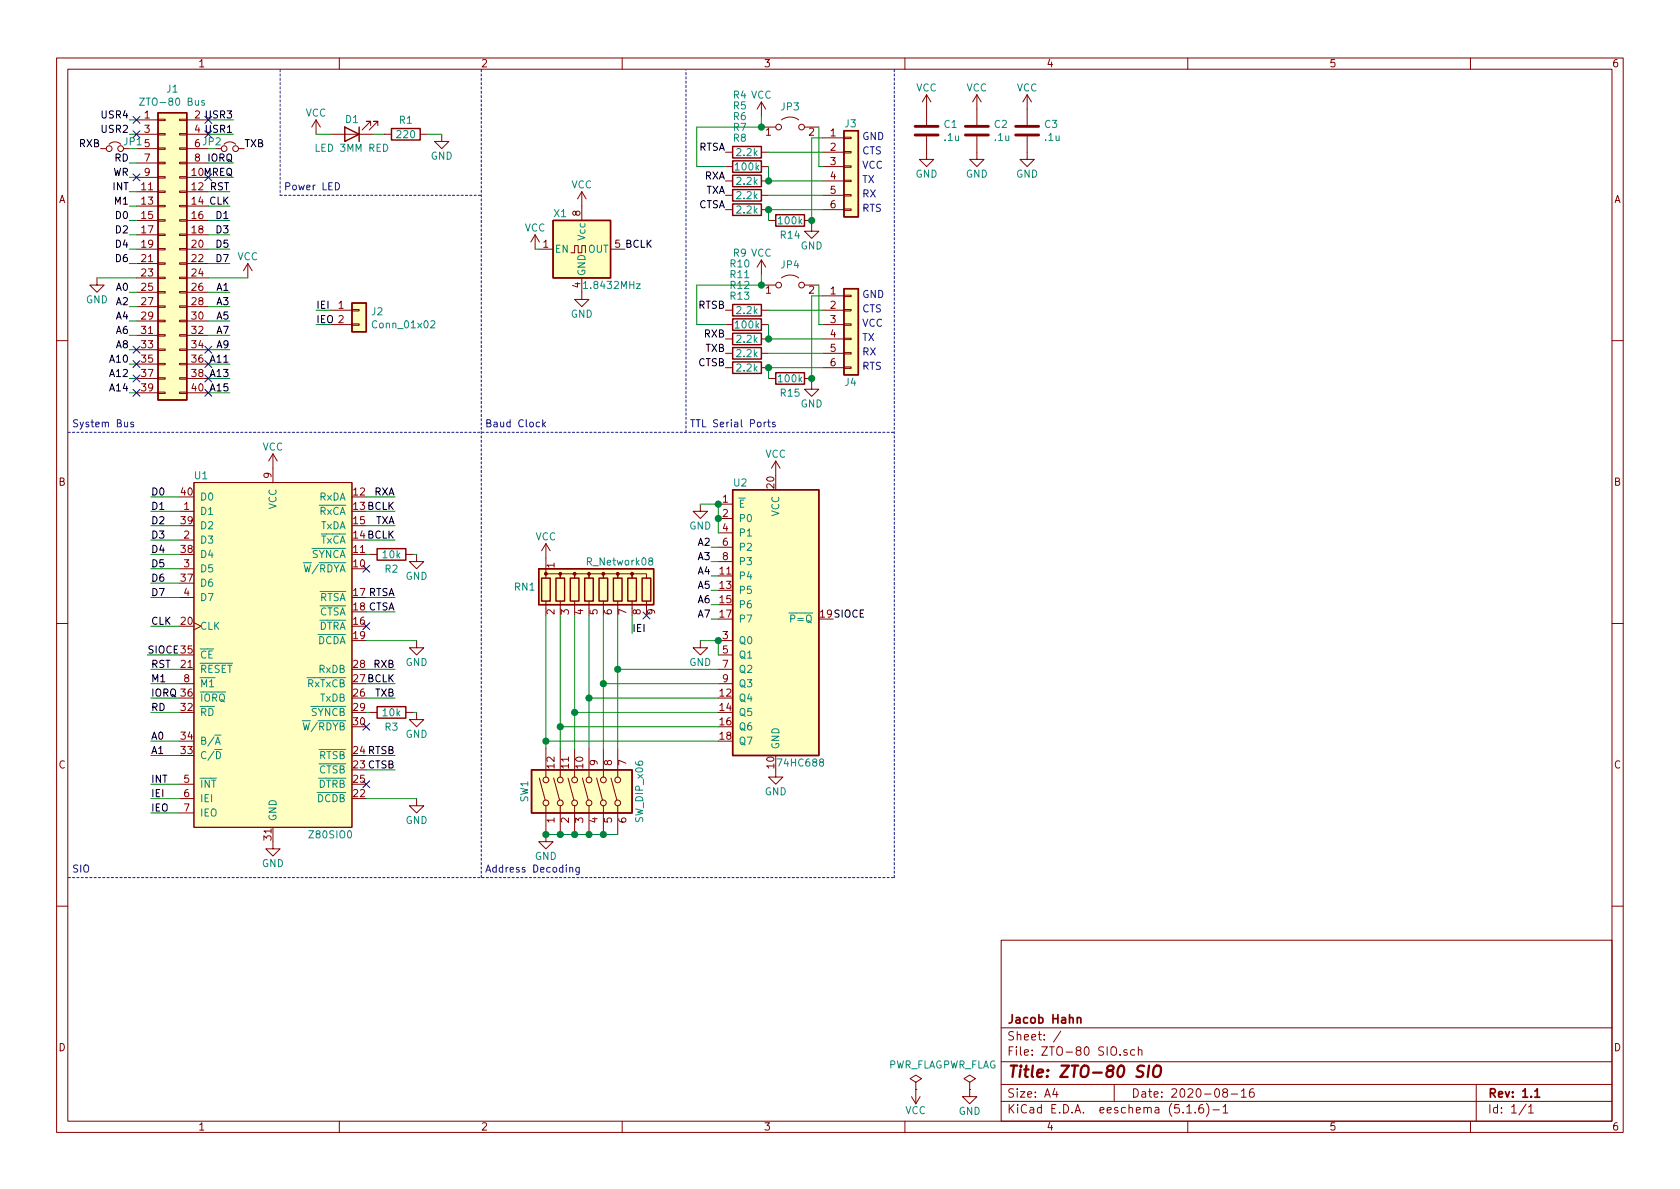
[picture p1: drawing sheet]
EESchema Schematic File Version 4
EELAYER 30 0
EELAYER END
$Descr A4 11693 8268
encoding utf-8
Sheet 1 1
Title "ZTO-80 SIO"
Date "2020-08-16"
Rev "1.1"
Comp "Jacob Hahn"
Comment1 ""
Comment2 ""
Comment3 ""
Comment4 ""
$EndDescr
$Comp
L power:PWR_FLAG #FLG01
U 1 1
P 6375 7575
F 0 "#FLG01" H 6375 7650 50  0001 C CNN
F 1 "PWR_FLAG" H 6375 7748 50  0000 C CNN
F 2 "" H 6375 7575 50  0001 C CNN
F 3 "~" H 6375 7575 50  0001 C CNN
	1    6375 7575
	1    0    0    -1  
$EndComp
$Comp
L power:VCC #PWR04
U 1 1
P 6375 7575
F 0 "#PWR04" H 6375 7425 50  0001 C CNN
F 1 "VCC" H 6375 7725 50  0000 C CNN
F 2 "" H 6375 7575 50  0001 C CNN
F 3 "" H 6375 7575 50  0001 C CNN
	1    6375 7575
	-1   0    0    1   
$EndComp
$Comp
L Connector_Generic:Conn_01x02 J2
U 1 1
P 2500 2150
F 0 "J2" H 2580 2142 50  0000 L CNN
F 1 "Conn_01x02" H 2580 2051 50  0000 L CNN
F 2 "Connector_PinHeader_2.54mm:PinHeader_1x02_P2.54mm_Horizontal" H 2500 2150 50  0001 C CNN
F 3 "~" H 2500 2150 50  0001 C CNN
	1    2500 2150
	1    0    0    -1  
$EndComp
Text Label 2200 2150 0    50   ~ 0
IEI
Text Label 2200 2250 0    50   ~ 0
IEO
Wire Wire Line
	2300 2250 2200 2250
$Comp
L Device:LED D1
U 1 1
P 2450 925
F 0 "D1" H 2450 825 50  0000 C CNN
F 1 "LED 3MM RED" H 2450 1025 50  0000 C CNN
F 2 "LED_THT:LED_D3.0mm" H 2450 925 50  0001 C CNN
F 3 "~" H 2450 925 50  0001 C CNN
	1    2450 925 
	-1   0    0    1   
$EndComp
$Comp
L power:VCC #PWR03
U 1 1
P 2200 925
F 0 "#PWR03" H 2200 775 50  0001 C CNN
F 1 "VCC" H 2200 1075 50  0000 C CNN
F 2 "" H 2200 925 50  0001 C CNN
F 3 "" H 2200 925 50  0001 C CNN
	1    2200 925 
	1    0    0    -1  
$EndComp
Wire Wire Line
	2200 925  2300 925 
$Comp
L Device:R R1
U 1 1
P 2825 925
F 0 "R1" V 2725 925 50  0000 C CNN
F 1 "220" V 2825 925 50  0000 C CNN
F 2 "Resistor_SMD:R_0805_2012Metric_Pad1.15x1.40mm_HandSolder" V 2755 925 50  0001 C CNN
F 3 "~" H 2825 925 50  0001 C CNN
	1    2825 925 
	0    1    1    0   
$EndComp
Wire Wire Line
	2600 925  2675 925 
$Comp
L power:GND #PWR06
U 1 1
P 3075 925
F 0 "#PWR06" H 3075 675 50  0001 C CNN
F 1 "GND" H 3075 775 50  0000 C CNN
F 2 "" H 3075 925 50  0001 C CNN
F 3 "" H 3075 925 50  0001 C CNN
	1    3075 925 
	1    0    0    -1  
$EndComp
Wire Wire Line
	2975 925  3075 925 
Wire Wire Line
	2200 2150 2300 2150
Wire Notes Line
	1950 475  1950 1350
Wire Notes Line
	1950 1350 3350 1350
Text Notes 1975 1325 0    50   ~ 0
Power LED
$Comp
L power:GND #PWR05
U 1 1
P 6750 7575
F 0 "#PWR05" H 6750 7325 50  0001 C CNN
F 1 "GND" H 6750 7425 50  0000 C CNN
F 2 "" H 6750 7575 50  0001 C CNN
F 3 "" H 6750 7575 50  0001 C CNN
	1    6750 7575
	1    0    0    -1  
$EndComp
$Comp
L power:PWR_FLAG #FLG02
U 1 1
P 6750 7575
F 0 "#FLG02" H 6750 7650 50  0001 C CNN
F 1 "PWR_FLAG" H 6750 7748 50  0000 C CNN
F 2 "" H 6750 7575 50  0001 C CNN
F 3 "~" H 6750 7575 50  0001 C CNN
	1    6750 7575
	1    0    0    -1  
$EndComp
Text Notes 500  2975 0    50   ~ 0
System Bus
$Comp
L power:VCC #PWR0101
U 1 1
P 1900 3250
F 0 "#PWR0101" H 1900 3100 50  0001 C CNN
F 1 "VCC" H 1900 3400 50  0000 C CNN
F 2 "" H 1900 3250 50  0001 C CNN
F 3 "" H 1900 3250 50  0001 C CNN
	1    1900 3250
	1    0    0    -1  
$EndComp
$Comp
L power:GND #PWR0102
U 1 1
P 1900 5850
F 0 "#PWR0102" H 1900 5600 50  0001 C CNN
F 1 "GND" H 1900 5700 50  0000 C CNN
F 2 "" H 1900 5850 50  0001 C CNN
F 3 "" H 1900 5850 50  0001 C CNN
	1    1900 5850
	1    0    0    -1  
$EndComp
Wire Notes Line
	3350 475  3350 6100
Text Notes 500  6075 0    50   ~ 0
SIO
$Comp
L power:GND #PWR0103
U 1 1
P 4875 3500
F 0 "#PWR0103" H 4875 3250 50  0001 C CNN
F 1 "GND" H 4875 3350 50  0000 C CNN
F 2 "" H 4875 3500 50  0001 C CNN
F 3 "" H 4875 3500 50  0001 C CNN
	1    4875 3500
	1    0    0    -1  
$EndComp
$Comp
L power:VCC #PWR0104
U 1 1
P 5400 3300
F 0 "#PWR0104" H 5400 3150 50  0001 C CNN
F 1 "VCC" H 5400 3450 50  0000 C CNN
F 2 "" H 5400 3300 50  0001 C CNN
F 3 "" H 5400 3300 50  0001 C CNN
	1    5400 3300
	1    0    0    -1  
$EndComp
$Comp
L power:GND #PWR0105
U 1 1
P 5400 5350
F 0 "#PWR0105" H 5400 5100 50  0001 C CNN
F 1 "GND" H 5400 5200 50  0000 C CNN
F 2 "" H 5400 5350 50  0001 C CNN
F 3 "" H 5400 5350 50  0001 C CNN
	1    5400 5350
	1    0    0    -1  
$EndComp
Wire Notes Line
	475  6100 6225 6100
$Comp
L Device:R_Network08 RN1
U 1 1
P 4200 4075
F 0 "RN1" H 3575 4075 50  0000 L CNN
F 1 "R_Network08" H 4075 4250 50  0000 L CNN
F 2 "Resistor_THT:R_Array_SIP9" V 4675 4075 50  0001 C CNN
F 3 "http://www.vishay.com/docs/31509/csc.pdf" H 4200 4075 50  0001 C CNN
	1    4200 4075
	1    0    0    -1  
$EndComp
$Comp
L power:VCC #PWR0106
U 1 1
P 3800 3875
F 0 "#PWR0106" H 3800 3725 50  0001 C CNN
F 1 "VCC" H 3800 4025 50  0000 C CNN
F 2 "" H 3800 3875 50  0001 C CNN
F 3 "" H 3800 3875 50  0001 C CNN
	1    3800 3875
	1    0    0    -1  
$EndComp
$Comp
L Switch:SW_DIP_x06 SW1
U 1 1
P 4100 5500
F 0 "SW1" H 4100 5950 50  0000 C CNN
F 1 "SW_DIP_x06" H 4100 5150 50  0000 C CNN
F 2 "Button_Switch_THT:SW_DIP_SPSTx06_Slide_9.78x17.42mm_W7.62mm_P2.54mm" H 4100 5500 50  0001 C CNN
F 3 "~" H 4100 5500 50  0001 C CNN
	1    4100 5500
	0    -1   -1   0   
$EndComp
Wire Wire Line
	3800 4275 3800 5150
Wire Wire Line
	5000 4950 4000 4950
Wire Wire Line
	5000 4750 4200 4750
Wire Wire Line
	3800 5150 5000 5150
Wire Wire Line
	3900 4275 3900 5050
Wire Wire Line
	3900 5050 5000 5050
Wire Wire Line
	4000 4275 4000 4950
Wire Wire Line
	4100 4275 4100 4850
Wire Wire Line
	4100 4850 5000 4850
Wire Wire Line
	4200 4275 4200 4750
Wire Wire Line
	4300 4275 4300 4650
Wire Wire Line
	4300 4650 5000 4650
NoConn ~ 4500 4275
$Comp
L power:GND #PWR0107
U 1 1
P 3800 5800
F 0 "#PWR0107" H 3800 5550 50  0001 C CNN
F 1 "GND" H 3800 5650 50  0000 C CNN
F 2 "" H 3800 5800 50  0001 C CNN
F 3 "" H 3800 5800 50  0001 C CNN
	1    3800 5800
	1    0    0    -1  
$EndComp
Wire Wire Line
	3900 5800 3800 5800
Connection ~ 3800 5800
Connection ~ 3900 5800
Wire Wire Line
	3900 5800 4000 5800
Connection ~ 4000 5800
Wire Wire Line
	4000 5800 4100 5800
Connection ~ 4100 5800
Wire Wire Line
	4100 5800 4200 5800
Connection ~ 4200 5800
Wire Wire Line
	4200 5800 4300 5800
Wire Wire Line
	3800 5200 3800 5150
Connection ~ 3800 5150
Wire Wire Line
	3900 5200 3900 5050
Connection ~ 3900 5050
Wire Wire Line
	4000 5200 4000 4950
Connection ~ 4000 4950
Wire Wire Line
	4100 5200 4100 4850
Connection ~ 4100 4850
Wire Wire Line
	4200 4750 4200 5200
Connection ~ 4200 4750
Wire Wire Line
	4300 5200 4300 4650
Connection ~ 4300 4650
Wire Wire Line
	5000 4450 4875 4450
Wire Notes Line
	475  3000 6225 3000
Text Label 4400 4400 0    50   ~ 0
IEI
Wire Wire Line
	4400 4275 4400 4400
Text Label 5800 4300 0    50   ~ 0
SIOCE
Text Notes 3375 6075 0    50   ~ 0
Address Decoding
$Comp
L power:GND #PWR0108
U 1 1
P 4875 4450
F 0 "#PWR0108" H 4875 4200 50  0001 C CNN
F 1 "GND" H 4875 4300 50  0000 C CNN
F 2 "" H 4875 4450 50  0001 C CNN
F 3 "" H 4875 4450 50  0001 C CNN
	1    4875 4450
	1    0    0    -1  
$EndComp
Wire Wire Line
	5000 3500 4875 3500
Text Label 4950 3800 2    50   ~ 0
A2
Text Label 4950 3900 2    50   ~ 0
A3
Text Label 4950 4000 2    50   ~ 0
A4
Text Label 4950 4100 2    50   ~ 0
A5
Text Label 4950 4200 2    50   ~ 0
A6
Text Label 4950 4300 2    50   ~ 0
A7
Wire Wire Line
	5000 4550 5000 4450
Connection ~ 5000 4450
$Comp
L 74HCxx:74HC688 U2
U 1 1
P 5400 4300
F 0 "U2" H 5100 5250 50  0000 L CNN
F 1 "74HC688" H 5400 3300 50  0000 L CNN
F 2 "Package_DIP:DIP-20_W7.62mm" H 5000 5200 50  0001 C CNN
F 3 "https://assets.nexperia.com/documents/data-sheet/74HC688.pdf" H 5000 5200 50  0001 C CNN
	1    5400 4300
	1    0    0    -1  
$EndComp
Wire Wire Line
	4950 3800 5000 3800
Wire Wire Line
	4950 3900 5000 3900
Wire Wire Line
	4950 4000 5000 4000
Wire Wire Line
	4950 4100 5000 4100
Wire Wire Line
	4950 4200 5000 4200
Wire Wire Line
	4950 4300 5000 4300
NoConn ~ 2550 3950
Wire Wire Line
	2550 3850 2575 3850
$Comp
L power:GND #PWR0109
U 1 1
P 2900 3850
F 0 "#PWR0109" H 2900 3600 50  0001 C CNN
F 1 "GND" H 2900 3700 50  0000 C CNN
F 2 "" H 2900 3850 50  0001 C CNN
F 3 "" H 2900 3850 50  0001 C CNN
	1    2900 3850
	1    0    0    -1  
$EndComp
Wire Wire Line
	2875 3850 2900 3850
NoConn ~ 2550 5050
Wire Wire Line
	2550 4950 2575 4950
$Comp
L power:GND #PWR0110
U 1 1
P 2900 4950
F 0 "#PWR0110" H 2900 4700 50  0001 C CNN
F 1 "GND" H 2900 4800 50  0000 C CNN
F 2 "" H 2900 4950 50  0001 C CNN
F 3 "" H 2900 4950 50  0001 C CNN
	1    2900 4950
	1    0    0    -1  
$EndComp
Wire Wire Line
	2875 4950 2900 4950
Text Label 2750 4150 2    50   ~ 0
RTSA
Text Label 2750 4250 2    50   ~ 0
CTSA
$Comp
L Z80_Peripherals:Z80SIO0 U1
U 1 1
P 1900 4550
F 0 "U1" H 1400 5800 50  0000 C CNN
F 1 "Z80SIO0" H 2300 3300 50  0000 C CNN
F 2 "Package_DIP:DIP-40_W15.24mm" H 1900 2800 50  0001 C CNN
F 3 "" H 1250 5750 50  0001 C CNN
	1    1900 4550
	1    0    0    -1  
$EndComp
Wire Wire Line
	2550 4250 2750 4250
Wire Wire Line
	2550 4150 2750 4150
Text Label 2750 3450 2    50   ~ 0
RXA
Text Label 2750 3550 2    50   ~ 0
BCLK
Text Label 2750 3650 2    50   ~ 0
TXA
Text Label 2750 3750 2    50   ~ 0
BCLK
Wire Wire Line
	2550 3450 2750 3450
Wire Wire Line
	2750 3550 2550 3550
Wire Wire Line
	2750 3650 2550 3650
Wire Wire Line
	2750 3750 2550 3750
NoConn ~ 2550 4350
$Comp
L power:GND #PWR0111
U 1 1
P 2900 4450
F 0 "#PWR0111" H 2900 4200 50  0001 C CNN
F 1 "GND" H 2900 4300 50  0000 C CNN
F 2 "" H 2900 4450 50  0001 C CNN
F 3 "" H 2900 4450 50  0001 C CNN
	1    2900 4450
	1    0    0    -1  
$EndComp
Wire Wire Line
	2550 4450 2900 4450
Text Label 2750 4650 2    50   ~ 0
RXB
Wire Wire Line
	2550 4650 2750 4650
Text Label 2750 4750 2    50   ~ 0
BCLK
Wire Wire Line
	2550 4750 2750 4750
Text Label 2750 4850 2    50   ~ 0
TXB
Wire Wire Line
	2550 4850 2750 4850
Text Label 2750 5250 2    50   ~ 0
RTSB
Text Label 2750 5350 2    50   ~ 0
CTSB
Wire Wire Line
	2550 5250 2750 5250
Wire Wire Line
	2750 5350 2550 5350
NoConn ~ 2550 5450
$Comp
L power:GND #PWR0112
U 1 1
P 2900 5550
F 0 "#PWR0112" H 2900 5300 50  0001 C CNN
F 1 "GND" H 2900 5400 50  0000 C CNN
F 2 "" H 2900 5550 50  0001 C CNN
F 3 "" H 2900 5550 50  0001 C CNN
	1    2900 5550
	1    0    0    -1  
$EndComp
Wire Wire Line
	2550 5550 2900 5550
Text Label 1050 3450 0    50   ~ 0
D0
Text Label 1050 3550 0    50   ~ 0
D1
Text Label 1050 3650 0    50   ~ 0
D2
Text Label 1050 3750 0    50   ~ 0
D3
Text Label 1050 3850 0    50   ~ 0
D4
Text Label 1050 3950 0    50   ~ 0
D5
Text Label 1050 4050 0    50   ~ 0
D6
Text Label 1050 4150 0    50   ~ 0
D7
Wire Wire Line
	1050 3450 1250 3450
Wire Wire Line
	1050 3550 1250 3550
Wire Wire Line
	1050 3650 1250 3650
Wire Wire Line
	1050 3750 1250 3750
Wire Wire Line
	1050 3850 1250 3850
Wire Wire Line
	1050 3950 1250 3950
Wire Wire Line
	1050 4050 1250 4050
Wire Wire Line
	1050 4150 1250 4150
Text Label 1050 4350 0    50   ~ 0
CLK
Wire Wire Line
	1050 4350 1250 4350
Text Label 1025 4550 0    50   ~ 0
SIOCE
Wire Wire Line
	1025 4550 1250 4550
Text Label 1050 4650 0    50   ~ 0
RST
Wire Wire Line
	1050 4650 1250 4650
Text Label 1050 4750 0    50   ~ 0
M1
Text Label 1050 4850 0    50   ~ 0
IORQ
Text Label 1050 4950 0    50   ~ 0
RD
Text Label 1050 5150 0    50   ~ 0
A0
Text Label 1050 5250 0    50   ~ 0
A1
Text Label 1050 5450 0    50   ~ 0
INT
Wire Wire Line
	1050 4750 1250 4750
Wire Wire Line
	1250 4850 1050 4850
Wire Wire Line
	1050 4950 1250 4950
Wire Wire Line
	1050 5150 1250 5150
Wire Wire Line
	1250 5250 1050 5250
Wire Wire Line
	1050 5450 1250 5450
Wire Wire Line
	5000 3700 5000 3600
Connection ~ 5000 3500
Connection ~ 5000 3600
Wire Wire Line
	5000 3600 5000 3500
Text Label 1050 5550 0    50   ~ 0
IEI
Text Label 1050 5650 0    50   ~ 0
IEO
Wire Wire Line
	1050 5650 1250 5650
Wire Wire Line
	1250 5550 1050 5550
$Comp
L power:GND #PWR0113
U 1 1
P 5650 2650
F 0 "#PWR0113" H 5650 2400 50  0001 C CNN
F 1 "GND" H 5650 2500 50  0000 C CNN
F 2 "" H 5650 2650 50  0001 C CNN
F 3 "" H 5650 2650 50  0001 C CNN
	1    5650 2650
	1    0    0    -1  
$EndComp
Wire Wire Line
	5650 2050 5650 2625
Connection ~ 5650 2625
Wire Wire Line
	5350 2550 5350 2625
Wire Wire Line
	5350 2550 5725 2550
$Comp
L Device:R R13
U 1 1
P 5200 2550
F 0 "R13" V 4700 2500 50  0000 C CNN
F 1 "2.2k" V 5200 2550 50  0000 C CNN
F 2 "Resistor_SMD:R_0805_2012Metric_Pad1.15x1.40mm_HandSolder" V 5130 2550 50  0001 C CNN
F 3 "~" H 5200 2550 50  0001 C CNN
	1    5200 2550
	0    1    1    0   
$EndComp
Connection ~ 5350 2550
$Comp
L Device:R R15
U 1 1
P 5500 2625
F 0 "R15" V 5600 2625 50  0000 C CNN
F 1 "100k" V 5500 2625 50  0000 C CNN
F 2 "Resistor_SMD:R_0805_2012Metric_Pad1.15x1.40mm_HandSolder" V 5430 2625 50  0001 C CNN
F 3 "~" H 5500 2625 50  0001 C CNN
	1    5500 2625
	0    1    1    0   
$EndComp
$Comp
L Device:R R12
U 1 1
P 5200 2450
F 0 "R12" V 4725 2400 50  0000 C CNN
F 1 "2.2k" V 5200 2450 50  0000 C CNN
F 2 "Resistor_SMD:R_0805_2012Metric_Pad1.15x1.40mm_HandSolder" V 5130 2450 50  0001 C CNN
F 3 "~" H 5200 2450 50  0001 C CNN
	1    5200 2450
	0    1    1    0   
$EndComp
$Comp
L Device:R R11
U 1 1
P 5200 2350
F 0 "R11" V 4750 2300 50  0000 C CNN
F 1 "2.2k" V 5200 2350 50  0000 C CNN
F 2 "Resistor_SMD:R_0805_2012Metric_Pad1.15x1.40mm_HandSolder" V 5130 2350 50  0001 C CNN
F 3 "~" H 5200 2350 50  0001 C CNN
	1    5200 2350
	0    1    1    0   
$EndComp
$Comp
L Device:R R9
U 1 1
P 5200 2150
F 0 "R9" V 4800 2100 50  0000 C CNN
F 1 "2.2k" V 5200 2150 50  0000 C CNN
F 2 "Resistor_SMD:R_0805_2012Metric_Pad1.15x1.40mm_HandSolder" V 5130 2150 50  0001 C CNN
F 3 "~" H 5200 2150 50  0001 C CNN
	1    5200 2150
	0    1    1    0   
$EndComp
Wire Wire Line
	5725 2450 5350 2450
Text Label 5050 2550 2    50   ~ 0
CTSB
Text Label 5050 2450 2    50   ~ 0
TXB
Wire Wire Line
	5350 2350 5725 2350
Text Label 5050 2350 2    50   ~ 0
RXB
Text Label 5050 2150 2    50   ~ 0
RTSB
$Comp
L power:VCC #PWR0114
U 1 1
P 5300 1900
F 0 "#PWR0114" H 5300 1750 50  0001 C CNN
F 1 "VCC" H 5300 2050 50  0000 C CNN
F 2 "" H 5300 1900 50  0001 C CNN
F 3 "" H 5300 1900 50  0001 C CNN
	1    5300 1900
	1    0    0    -1  
$EndComp
Wire Wire Line
	5650 2650 5650 2625
Wire Wire Line
	5725 2250 5700 2250
$Comp
L Device:R R10
U 1 1
P 5200 2250
F 0 "R10" V 4775 2200 50  0000 C CNN
F 1 "100k" V 5200 2250 50  0000 C CNN
F 2 "Resistor_SMD:R_0805_2012Metric_Pad1.15x1.40mm_HandSolder" V 5130 2250 50  0001 C CNN
F 3 "~" H 5200 2250 50  0001 C CNN
	1    5200 2250
	0    1    1    0   
$EndComp
Wire Wire Line
	5350 2350 5350 2250
Connection ~ 5350 2350
Wire Wire Line
	5050 2250 4850 2250
Wire Wire Line
	4850 2250 4850 1975
Wire Wire Line
	4850 1975 5300 1975
Text Notes 6000 2275 0    50   ~ 0
VCC
Text Notes 6000 2375 0    50   ~ 0
TX
Text Notes 6000 2475 0    50   ~ 0
RX
Text Notes 6000 2575 0    50   ~ 0
RTS
Wire Wire Line
	5300 1900 5300 1975
Connection ~ 5300 1975
Text Notes 6000 2175 0    50   ~ 0
CTS
Text Notes 6000 2075 0    50   ~ 0
GND
Wire Wire Line
	5700 2250 5700 1975
Wire Wire Line
	5725 2150 5350 2150
$Comp
L Jumper:Jumper_2_Open JP4
U 1 1
P 5500 1975
F 0 "JP4" H 5500 2118 50  0000 C CNN
F 1 "Jumper_2_Open" H 5500 2119 50  0001 C CNN
F 2 "Connector_PinHeader_2.54mm:PinHeader_1x02_P2.54mm_Vertical" H 5500 1975 50  0001 C CNN
F 3 "~" H 5500 1975 50  0001 C CNN
	1    5500 1975
	1    0    0    -1  
$EndComp
Wire Wire Line
	5650 2050 5725 2050
$Comp
L Connector_Generic:Conn_01x06 J4
U 1 1
P 5925 2250
F 0 "J4" H 5875 1850 50  0000 L CNN
F 1 "SIOHDR" H 6005 2151 50  0001 L CNN
F 2 "Connector_PinHeader_2.54mm:PinHeader_1x06_P2.54mm_Horizontal" H 5925 2250 50  0001 C CNN
F 3 "~" H 5925 2250 50  0001 C CNN
	1    5925 2250
	1    0    0    -1  
$EndComp
Wire Wire Line
	5300 800  5300 875 
Text Notes 6000 1475 0    50   ~ 0
RTS
Text Notes 6000 1375 0    50   ~ 0
RX
Text Notes 6000 1275 0    50   ~ 0
TX
Text Notes 6000 1175 0    50   ~ 0
VCC
Text Notes 6000 1075 0    50   ~ 0
CTS
Text Notes 6000 975  0    50   ~ 0
GND
Connection ~ 5300 875 
Wire Wire Line
	4850 875  5300 875 
Wire Wire Line
	4850 1150 4850 875 
Wire Wire Line
	5050 1150 4850 1150
Connection ~ 5350 1250
Wire Wire Line
	5350 1250 5350 1150
$Comp
L Device:R R5
U 1 1
P 5200 1150
F 0 "R5" V 4775 1100 50  0000 C CNN
F 1 "100k" V 5200 1150 50  0000 C CNN
F 2 "Resistor_SMD:R_0805_2012Metric_Pad1.15x1.40mm_HandSolder" V 5130 1150 50  0001 C CNN
F 3 "~" H 5200 1150 50  0001 C CNN
	1    5200 1150
	0    1    1    0   
$EndComp
Wire Wire Line
	5700 1150 5700 875 
Wire Wire Line
	5725 1150 5700 1150
Wire Wire Line
	5725 1050 5350 1050
$Comp
L Jumper:Jumper_2_Open JP3
U 1 1
P 5500 875
F 0 "JP3" H 5500 1018 50  0000 C CNN
F 1 "Jumper_2_Open" H 5500 1019 50  0001 C CNN
F 2 "Connector_PinHeader_2.54mm:PinHeader_1x02_P2.54mm_Vertical" H 5500 875 50  0001 C CNN
F 3 "~" H 5500 875 50  0001 C CNN
	1    5500 875 
	1    0    0    -1  
$EndComp
$Comp
L power:VCC #PWR0115
U 1 1
P 5300 800
F 0 "#PWR0115" H 5300 650 50  0001 C CNN
F 1 "VCC" H 5300 950 50  0000 C CNN
F 2 "" H 5300 800 50  0001 C CNN
F 3 "" H 5300 800 50  0001 C CNN
	1    5300 800 
	1    0    0    -1  
$EndComp
Wire Wire Line
	5650 950  5725 950 
Text Label 5050 1050 2    50   ~ 0
RTSA
Text Label 5050 1250 2    50   ~ 0
RXA
Wire Wire Line
	5350 1250 5725 1250
Text Label 5050 1350 2    50   ~ 0
TXA
Text Label 5050 1450 2    50   ~ 0
CTSA
Wire Wire Line
	5725 1350 5350 1350
$Comp
L Device:R R4
U 1 1
P 5200 1050
F 0 "R4" V 4800 1000 50  0000 C CNN
F 1 "2.2k" V 5200 1050 50  0000 C CNN
F 2 "Resistor_SMD:R_0805_2012Metric_Pad1.15x1.40mm_HandSolder" V 5130 1050 50  0001 C CNN
F 3 "~" H 5200 1050 50  0001 C CNN
	1    5200 1050
	0    1    1    0   
$EndComp
$Comp
L Device:R R6
U 1 1
P 5200 1250
F 0 "R6" V 4750 1200 50  0000 C CNN
F 1 "2.2k" V 5200 1250 50  0000 C CNN
F 2 "Resistor_SMD:R_0805_2012Metric_Pad1.15x1.40mm_HandSolder" V 5130 1250 50  0001 C CNN
F 3 "~" H 5200 1250 50  0001 C CNN
	1    5200 1250
	0    1    1    0   
$EndComp
$Comp
L Device:R R7
U 1 1
P 5200 1350
F 0 "R7" V 4725 1300 50  0000 C CNN
F 1 "2.2k" V 5200 1350 50  0000 C CNN
F 2 "Resistor_SMD:R_0805_2012Metric_Pad1.15x1.40mm_HandSolder" V 5130 1350 50  0001 C CNN
F 3 "~" H 5200 1350 50  0001 C CNN
	1    5200 1350
	0    1    1    0   
$EndComp
$Comp
L Device:R R14
U 1 1
P 5500 1525
F 0 "R14" V 5600 1525 50  0000 C CNN
F 1 "100k" V 5500 1525 50  0000 C CNN
F 2 "Resistor_SMD:R_0805_2012Metric_Pad1.15x1.40mm_HandSolder" V 5430 1525 50  0001 C CNN
F 3 "~" H 5500 1525 50  0001 C CNN
	1    5500 1525
	0    1    1    0   
$EndComp
Connection ~ 5350 1450
$Comp
L Device:R R8
U 1 1
P 5200 1450
F 0 "R8" V 4700 1400 50  0000 C CNN
F 1 "2.2k" V 5200 1450 50  0000 C CNN
F 2 "Resistor_SMD:R_0805_2012Metric_Pad1.15x1.40mm_HandSolder" V 5130 1450 50  0001 C CNN
F 3 "~" H 5200 1450 50  0001 C CNN
	1    5200 1450
	0    1    1    0   
$EndComp
Wire Wire Line
	5350 1450 5725 1450
Wire Wire Line
	5350 1450 5350 1525
$Comp
L power:GND #PWR0116
U 1 1
P 5650 1550
F 0 "#PWR0116" H 5650 1300 50  0001 C CNN
F 1 "GND" H 5650 1400 50  0000 C CNN
F 2 "" H 5650 1550 50  0001 C CNN
F 3 "" H 5650 1550 50  0001 C CNN
	1    5650 1550
	1    0    0    -1  
$EndComp
$Comp
L Connector_Generic:Conn_01x06 J3
U 1 1
P 5925 1150
F 0 "J3" H 5875 1450 50  0000 L CNN
F 1 "SIOHDR" H 6005 1051 50  0001 L CNN
F 2 "Connector_PinHeader_2.54mm:PinHeader_1x06_P2.54mm_Horizontal" H 5925 1150 50  0001 C CNN
F 3 "~" H 5925 1150 50  0001 C CNN
	1    5925 1150
	1    0    0    -1  
$EndComp
Wire Wire Line
	5650 950  5650 1525
Connection ~ 5650 1525
Wire Wire Line
	5650 1525 5650 1550
Wire Notes Line
	6225 475  6225 6100
$Comp
L power:VCC #PWR0117
U 1 1
P 3725 1725
F 0 "#PWR0117" H 3725 1575 50  0001 C CNN
F 1 "VCC" H 3725 1875 50  0000 C CNN
F 2 "" H 3725 1725 50  0001 C CNN
F 3 "" H 3725 1725 50  0001 C CNN
	1    3725 1725
	1    0    0    -1  
$EndComp
$Comp
L power:VCC #PWR0118
U 1 1
P 4050 1425
F 0 "#PWR0118" H 4050 1275 50  0001 C CNN
F 1 "VCC" H 4050 1575 50  0000 C CNN
F 2 "" H 4050 1425 50  0001 C CNN
F 3 "" H 4050 1425 50  0001 C CNN
	1    4050 1425
	1    0    0    -1  
$EndComp
Wire Wire Line
	3725 1725 3750 1725
$Comp
L power:GND #PWR0119
U 1 1
P 4050 2025
F 0 "#PWR0119" H 4050 1775 50  0001 C CNN
F 1 "GND" H 4050 1875 50  0000 C CNN
F 2 "" H 4050 2025 50  0001 C CNN
F 3 "" H 4050 2025 50  0001 C CNN
	1    4050 2025
	1    0    0    -1  
$EndComp
Wire Notes Line
	4775 3000 4775 475 
$Comp
L Device:C C1
U 1 1
P 6450 900
F 0 "C1" H 6565 946 50  0000 L CNN
F 1 ".1u" H 6565 855 50  0000 L CNN
F 2 "Capacitor_SMD:C_0805_2012Metric_Pad1.15x1.40mm_HandSolder" H 6488 750 50  0001 C CNN
F 3 "~" H 6450 900 50  0001 C CNN
	1    6450 900 
	1    0    0    -1  
$EndComp
$Comp
L Device:C C2
U 1 1
P 6800 900
F 0 "C2" H 6915 946 50  0000 L CNN
F 1 ".1u" H 6915 855 50  0000 L CNN
F 2 "Capacitor_SMD:C_0805_2012Metric_Pad1.15x1.40mm_HandSolder" H 6838 750 50  0001 C CNN
F 3 "~" H 6800 900 50  0001 C CNN
	1    6800 900 
	1    0    0    -1  
$EndComp
$Comp
L power:VCC #PWR0120
U 1 1
P 6450 750
F 0 "#PWR0120" H 6450 600 50  0001 C CNN
F 1 "VCC" H 6450 900 50  0000 C CNN
F 2 "" H 6450 750 50  0001 C CNN
F 3 "" H 6450 750 50  0001 C CNN
	1    6450 750 
	1    0    0    -1  
$EndComp
$Comp
L power:VCC #PWR0121
U 1 1
P 6800 750
F 0 "#PWR0121" H 6800 600 50  0001 C CNN
F 1 "VCC" H 6800 900 50  0000 C CNN
F 2 "" H 6800 750 50  0001 C CNN
F 3 "" H 6800 750 50  0001 C CNN
	1    6800 750 
	1    0    0    -1  
$EndComp
$Comp
L power:GND #PWR0122
U 1 1
P 6450 1050
F 0 "#PWR0122" H 6450 800 50  0001 C CNN
F 1 "GND" H 6450 900 50  0000 C CNN
F 2 "" H 6450 1050 50  0001 C CNN
F 3 "" H 6450 1050 50  0001 C CNN
	1    6450 1050
	1    0    0    -1  
$EndComp
$Comp
L power:GND #PWR0123
U 1 1
P 6800 1050
F 0 "#PWR0123" H 6800 800 50  0001 C CNN
F 1 "GND" H 6800 900 50  0000 C CNN
F 2 "" H 6800 1050 50  0001 C CNN
F 3 "" H 6800 1050 50  0001 C CNN
	1    6800 1050
	1    0    0    -1  
$EndComp
$Comp
L Device:C C3
U 1 1
P 7150 900
F 0 "C3" H 7265 946 50  0000 L CNN
F 1 ".1u" H 7265 855 50  0000 L CNN
F 2 "Capacitor_SMD:C_0805_2012Metric_Pad1.15x1.40mm_HandSolder" H 7188 750 50  0001 C CNN
F 3 "~" H 7150 900 50  0001 C CNN
	1    7150 900 
	1    0    0    -1  
$EndComp
$Comp
L power:VCC #PWR0124
U 1 1
P 7150 750
F 0 "#PWR0124" H 7150 600 50  0001 C CNN
F 1 "VCC" H 7150 900 50  0000 C CNN
F 2 "" H 7150 750 50  0001 C CNN
F 3 "" H 7150 750 50  0001 C CNN
	1    7150 750 
	1    0    0    -1  
$EndComp
$Comp
L power:GND #PWR0125
U 1 1
P 7150 1050
F 0 "#PWR0125" H 7150 800 50  0001 C CNN
F 1 "GND" H 7150 900 50  0000 C CNN
F 2 "" H 7150 1050 50  0001 C CNN
F 3 "" H 7150 1050 50  0001 C CNN
	1    7150 1050
	1    0    0    -1  
$EndComp
Text Notes 3375 2975 0    50   ~ 0
Baud Clock
Text Notes 4800 2975 0    50   ~ 0
TTL Serial Ports
Wire Wire Line
	1625 925  1450 925 
Wire Wire Line
	1625 825  1450 825 
Wire Wire Line
	1450 2725 1600 2725
Wire Wire Line
	1450 2625 1600 2625
Wire Wire Line
	1450 2525 1600 2525
Wire Wire Line
	1450 2425 1600 2425
Wire Wire Line
	1450 2325 1600 2325
Wire Wire Line
	1450 2225 1600 2225
Wire Wire Line
	1450 2125 1600 2125
Wire Wire Line
	1450 2025 1600 2025
Wire Wire Line
	1450 1825 1600 1825
Wire Wire Line
	1450 1725 1600 1725
Wire Wire Line
	1450 1625 1600 1625
Wire Wire Line
	1450 1525 1600 1525
Wire Wire Line
	1450 1425 1600 1425
Wire Wire Line
	1450 1325 1600 1325
Text Label 900  2025 2    50   ~ 0
A0
Text Label 1600 2025 2    50   ~ 0
A1
Text Label 900  2125 2    50   ~ 0
A2
Text Label 1600 2125 2    50   ~ 0
A3
Text Label 900  2225 2    50   ~ 0
A4
Text Label 1600 2225 2    50   ~ 0
A5
Text Label 900  2325 2    50   ~ 0
A6
Text Label 1600 2325 2    50   ~ 0
A7
Text Label 900  2425 2    50   ~ 0
A8
Text Label 1600 2425 2    50   ~ 0
A9
Text Label 900  2525 2    50   ~ 0
A10
Text Label 1600 2525 2    50   ~ 0
A11
Text Label 900  2625 2    50   ~ 0
A12
Text Label 1600 2625 2    50   ~ 0
A13
Text Label 900  2725 2    50   ~ 0
A14
Text Label 1600 2725 2    50   ~ 0
A15
$Comp
L power:VCC #PWR02
U 1 1
P 1725 1925
F 0 "#PWR02" H 1725 1775 50  0001 C CNN
F 1 "VCC" H 1725 2075 50  0000 C CNN
F 2 "" H 1725 1925 50  0001 C CNN
F 3 "" H 1725 1925 50  0001 C CNN
	1    1725 1925
	1    0    0    -1  
$EndComp
Wire Wire Line
	1725 1925 1450 1925
$Comp
L power:GND #PWR01
U 1 1
P 675 1925
F 0 "#PWR01" H 675 1675 50  0001 C CNN
F 1 "GND" H 675 1775 50  0000 C CNN
F 2 "" H 675 1925 50  0001 C CNN
F 3 "" H 675 1925 50  0001 C CNN
	1    675  1925
	1    0    0    -1  
$EndComp
Wire Wire Line
	950  2725 900  2725
Wire Wire Line
	950  2625 900  2625
Wire Wire Line
	950  2525 900  2525
Wire Wire Line
	950  2425 900  2425
Wire Wire Line
	950  2325 900  2325
Wire Wire Line
	950  2225 900  2225
Wire Wire Line
	950  2125 900  2125
Wire Wire Line
	950  2025 900  2025
Wire Wire Line
	950  1825 900  1825
Wire Wire Line
	950  1725 900  1725
Wire Wire Line
	950  1625 900  1625
Wire Wire Line
	950  1525 900  1525
Wire Wire Line
	950  1425 900  1425
Wire Wire Line
	950  1325 900  1325
Wire Wire Line
	950  1225 900  1225
Wire Wire Line
	950  1125 900  1125
Wire Wire Line
	950  1025 900  1025
Wire Wire Line
	950  925  900  925 
Wire Wire Line
	950  825  900  825 
Wire Wire Line
	950  1925 675  1925
Text Label 1600 1525 2    50   ~ 0
D1
Text Label 900  1625 2    50   ~ 0
D2
Text Label 1600 1625 2    50   ~ 0
D3
Text Label 900  1725 2    50   ~ 0
D4
Text Label 900  1825 2    50   ~ 0
D6
Text Label 1600 1825 2    50   ~ 0
D7
Text Label 900  1525 2    50   ~ 0
D0
Text Label 1600 1725 2    50   ~ 0
D5
Text Label 1600 1425 2    50   ~ 0
CLK
Text Label 900  1425 2    50   ~ 0
M1
Text Label 1600 1325 2    50   ~ 0
RST
Text Label 900  1325 2    50   ~ 0
INT
Text Label 1625 1225 2    50   ~ 0
MREQ
Wire Wire Line
	1625 1225 1450 1225
Text Label 900  1225 2    50   ~ 0
WR
Text Label 1625 1125 2    50   ~ 0
IORQ
Wire Wire Line
	1625 1125 1450 1125
Text Label 900  1125 2    50   ~ 0
RD
Text Label 1700 1025 0    50   ~ 0
TXB
Text Label 700  1025 2    50   ~ 0
RXB
Text Label 900  925  2    50   ~ 0
USR2
Text Label 1625 825  2    50   ~ 0
USR3
Text Label 900  825  2    50   ~ 0
USR4
Text Label 1625 925  2    50   ~ 0
USR1
$Comp
L Connector_Generic:Conn_02x20_Odd_Even J1
U 1 1
P 1150 1725
F 0 "J1" H 1200 2842 50  0000 C CNN
F 1 "ZTO-80 Bus" H 1200 2751 50  0000 C CNN
F 2 "Connector_PinHeader_2.54mm:PinHeader_2x20_P2.54mm_Horizontal" H 1150 1725 50  0001 C CNN
F 3 "~" H 1150 1725 50  0001 C CNN
	1    1150 1725
	1    0    0    -1  
$EndComp
$Comp
L Device:Jumper_NC_Small JP1
U 1 1
P 800 1025
F 0 "JP1" H 925 1075 50  0000 C CNN
F 1 "Jumper_NC_Small" H 800 1146 50  0001 C CNN
F 2 "Connector_PinHeader_2.54mm:PinHeader_1x02_P2.54mm_Vertical" H 800 1025 50  0001 C CNN
F 3 "~" H 800 1025 50  0001 C CNN
	1    800  1025
	1    0    0    -1  
$EndComp
$Comp
L Device:Jumper_NC_Small JP2
U 1 1
P 1600 1025
F 0 "JP2" H 1725 1075 50  0000 C CNN
F 1 "Jumper_NC_Small" H 1600 1146 50  0001 C CNN
F 2 "Connector_PinHeader_2.54mm:PinHeader_1x02_P2.54mm_Vertical" H 1600 1025 50  0001 C CNN
F 3 "~" H 1600 1025 50  0001 C CNN
	1    1600 1025
	-1   0    0    -1  
$EndComp
Wire Wire Line
	1450 1025 1500 1025
NoConn ~ 1450 825 
NoConn ~ 1450 925 
NoConn ~ 950  825 
NoConn ~ 950  925 
NoConn ~ 950  1225
NoConn ~ 1450 1225
NoConn ~ 950  2425
NoConn ~ 950  2525
NoConn ~ 950  2625
NoConn ~ 950  2725
NoConn ~ 1450 2725
NoConn ~ 1450 2625
NoConn ~ 1450 2525
NoConn ~ 1450 2425
$Comp
L Oscillator:CXO_DIP8 X1
U 1 1
P 4050 1725
F 0 "X1" H 3850 1975 50  0000 L CNN
F 1 "1.8432MHz" H 4050 1475 50  0000 L CNN
F 2 "Oscillator:Oscillator_DIP-8" H 4500 1375 50  0001 C CNN
F 3 "http://cdn-reichelt.de/documents/datenblatt/B400/OSZI.pdf" H 3950 1725 50  0001 C CNN
	1    4050 1725
	1    0    0    -1  
$EndComp
Text Label 4350 1725 0    50   ~ 0
BCLK
$Comp
L Device:R R2
U 1 1
P 2725 3850
F 0 "R2" V 2825 3850 50  0000 C CNN
F 1 "10k" V 2725 3850 50  0000 C CNN
F 2 "Resistor_SMD:R_0805_2012Metric_Pad1.15x1.40mm_HandSolder" V 2655 3850 50  0001 C CNN
F 3 "~" H 2725 3850 50  0001 C CNN
	1    2725 3850
	0    1    1    0   
$EndComp
$Comp
L Device:R R3
U 1 1
P 2725 4950
F 0 "R3" V 2825 4950 50  0000 C CNN
F 1 "10k" V 2725 4950 50  0000 C CNN
F 2 "Resistor_SMD:R_0805_2012Metric_Pad1.15x1.40mm_HandSolder" V 2655 4950 50  0001 C CNN
F 3 "~" H 2725 4950 50  0001 C CNN
	1    2725 4950
	0    1    1    0   
$EndComp
$EndSCHEMATC
